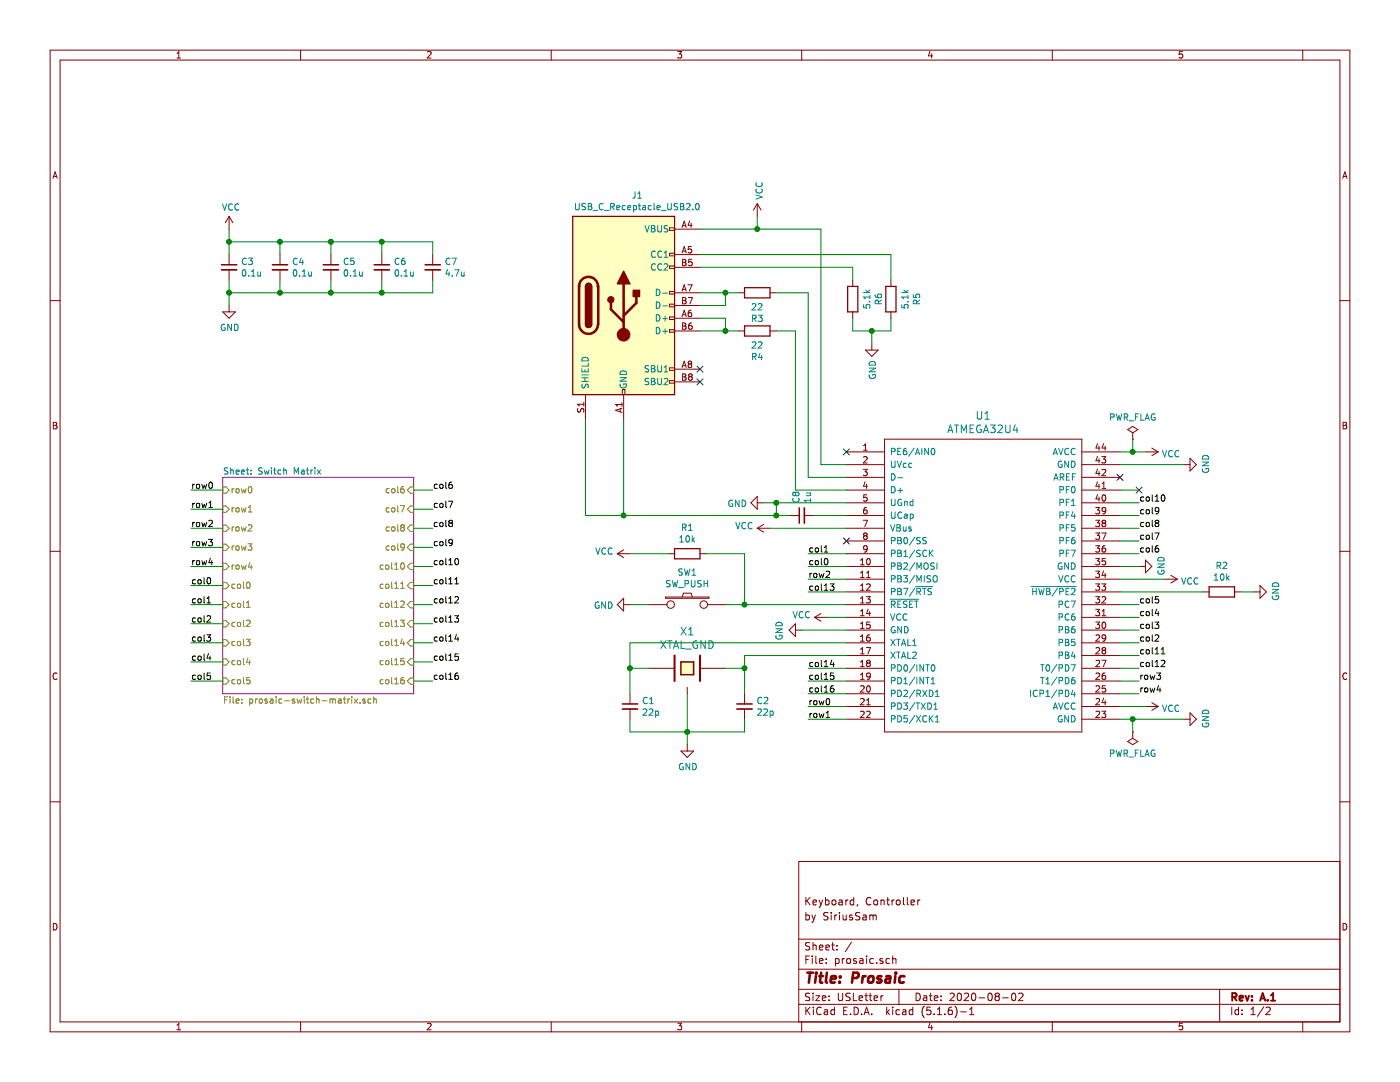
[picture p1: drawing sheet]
EESchema Schematic File Version 4
EELAYER 30 0
EELAYER END
$Descr USLetter 11000 8500
encoding utf-8
Sheet 1 2
Title "Prosaic"
Date "2020-08-02"
Rev "A.1"
Comp ""
Comment1 "by SiriusSam"
Comment2 "Keyboard, Controller"
Comment3 ""
Comment4 ""
$EndDescr
$Comp
L power:GND #PWR0101
U 1 1
P 6300 4950
F 0 "#PWR0101" H 6300 4700 50  0001 C CNN
F 1 "GND" H 6305 4777 50  0000 C CNN
F 2 "" H 6300 4950 50  0001 C CNN
F 3 "" H 6300 4950 50  0001 C CNN
	1    6300 4950
	0    1    1    0   
$EndComp
$Comp
L power:VCC #PWR0102
U 1 1
P 6500 4850
F 0 "#PWR0102" H 6500 4700 50  0001 C CNN
F 1 "VCC" V 6515 4977 50  0000 L CNN
F 2 "" H 6500 4850 50  0001 C CNN
F 3 "" H 6500 4850 50  0001 C CNN
	1    6500 4850
	0    -1   -1   0   
$EndComp
Wire Wire Line
	6050 4150 6650 4150
$Comp
L power:VCC #PWR0103
U 1 1
P 6050 4150
F 0 "#PWR0103" H 6050 4000 50  0001 C CNN
F 1 "VCC" V 6065 4277 50  0000 L CNN
F 2 "" H 6050 4150 50  0001 C CNN
F 3 "" H 6050 4150 50  0001 C CNN
	1    6050 4150
	0    -1   -1   0   
$EndComp
$Comp
L power:GND #PWR0104
U 1 1
P 9300 5650
F 0 "#PWR0104" H 9300 5400 50  0001 C CNN
F 1 "GND" H 9305 5477 50  0000 C CNN
F 2 "" H 9300 5650 50  0001 C CNN
F 3 "" H 9300 5650 50  0001 C CNN
	1    9300 5650
	0    -1   -1   0   
$EndComp
$Comp
L power:VCC #PWR0105
U 1 1
P 9000 5550
F 0 "#PWR0105" H 9000 5400 50  0001 C CNN
F 1 "VCC" V 9015 5677 50  0000 L CNN
F 2 "" H 9000 5550 50  0001 C CNN
F 3 "" H 9000 5550 50  0001 C CNN
	1    9000 5550
	0    1    1    0   
$EndComp
Wire Wire Line
	8800 4650 9450 4650
Wire Wire Line
	8800 4550 9150 4550
$Comp
L power:VCC #PWR0106
U 1 1
P 9150 4550
F 0 "#PWR0106" H 9150 4400 50  0001 C CNN
F 1 "VCC" V 9165 4677 50  0000 L CNN
F 2 "" H 9150 4550 50  0001 C CNN
F 3 "" H 9150 4550 50  0001 C CNN
	1    9150 4550
	0    1    1    0   
$EndComp
$Comp
L power:GND #PWR0107
U 1 1
P 8950 4450
F 0 "#PWR0107" H 8950 4200 50  0001 C CNN
F 1 "GND" H 8955 4277 50  0000 C CNN
F 2 "" H 8950 4450 50  0001 C CNN
F 3 "" H 8950 4450 50  0001 C CNN
	1    8950 4450
	0    -1   -1   0   
$EndComp
Wire Wire Line
	8800 3650 9300 3650
$Comp
L power:GND #PWR0108
U 1 1
P 9300 3650
F 0 "#PWR0108" H 9300 3400 50  0001 C CNN
F 1 "GND" H 9305 3477 50  0000 C CNN
F 2 "" H 9300 3650 50  0001 C CNN
F 3 "" H 9300 3650 50  0001 C CNN
	1    9300 3650
	0    -1   -1   0   
$EndComp
$Comp
L power:VCC #PWR0109
U 1 1
P 9000 3550
F 0 "#PWR0109" H 9000 3400 50  0001 C CNN
F 1 "VCC" V 9015 3677 50  0000 L CNN
F 2 "" H 9000 3550 50  0001 C CNN
F 3 "" H 9000 3550 50  0001 C CNN
	1    9000 3550
	0    1    1    0   
$EndComp
Wire Wire Line
	6250 3850 6650 3850
Wire Wire Line
	6100 2600 6250 2600
Wire Wire Line
	6350 3750 6650 3750
Wire Wire Line
	5700 2500 5700 2600
Wire Wire Line
	5700 2400 5700 2300
$Comp
L Device:R R4
U 1 1
P 5950 2600
F 0 "R4" V 5743 2600 50  0000 C CNN
F 1 "22" V 5834 2600 50  0000 C CNN
F 2 "Resistor_SMD:R_0805_2012Metric_Pad1.15x1.40mm_HandSolder" V 5880 2600 50  0001 C CNN
F 3 "~" H 5950 2600 50  0001 C CNN
	1    5950 2600
	0    -1   -1   0   
$EndComp
$Comp
L Device:R R3
U 1 1
P 5950 2300
F 0 "R3" V 5743 2300 50  0000 C CNN
F 1 "22" V 5834 2300 50  0000 C CNN
F 2 "Resistor_SMD:R_0805_2012Metric_Pad1.15x1.40mm_HandSolder" V 5880 2300 50  0001 C CNN
F 3 "~" H 5950 2300 50  0001 C CNN
	1    5950 2300
	0    -1   -1   0   
$EndComp
Connection ~ 5950 1800
Wire Wire Line
	6450 1800 5950 1800
Wire Wire Line
	6650 3650 6450 3650
Wire Wire Line
	5950 1700 5950 1800
$Comp
L power:VCC #PWR0110
U 1 1
P 5950 1700
F 0 "#PWR0110" H 5950 1550 50  0001 C CNN
F 1 "VCC" V 5965 1827 50  0000 L CNN
F 2 "" H 5950 1700 50  0001 C CNN
F 3 "" H 5950 1700 50  0001 C CNN
	1    5950 1700
	1    0    0    -1  
$EndComp
Connection ~ 6100 4050
Wire Wire Line
	6100 3950 6650 3950
Connection ~ 6100 3950
Wire Wire Line
	6100 4050 6100 3950
Wire Wire Line
	6200 4050 6100 4050
Wire Wire Line
	6000 3950 6100 3950
Wire Wire Line
	6650 4050 6400 4050
$Comp
L Device:C_Small C8
U 1 1
P 6300 4050
F 0 "C8" H 6392 4096 50  0000 L CNN
F 1 "1u" H 6392 4005 50  0000 L CNN
F 2 "Capacitor_SMD:C_0805_2012Metric_Pad1.15x1.40mm_HandSolder" H 6300 4050 50  0001 C CNN
F 3 "~" H 6300 4050 50  0001 C CNN
	1    6300 4050
	0    -1   -1   0   
$EndComp
$Comp
L power:GND #PWR0111
U 1 1
P 6000 3950
F 0 "#PWR0111" H 6000 3700 50  0001 C CNN
F 1 "GND" V 6005 3822 50  0000 R CNN
F 2 "" H 6000 3950 50  0001 C CNN
F 3 "" H 6000 3950 50  0001 C CNN
	1    6000 3950
	0    1    1    0   
$EndComp
Wire Wire Line
	9750 4650 9850 4650
$Comp
L power:GND #PWR0112
U 1 1
P 9850 4650
F 0 "#PWR0112" H 9850 4400 50  0001 C CNN
F 1 "GND" H 9855 4477 50  0000 C CNN
F 2 "" H 9850 4650 50  0001 C CNN
F 3 "" H 9850 4650 50  0001 C CNN
	1    9850 4650
	0    -1   -1   0   
$EndComp
$Comp
L Device:R R2
U 1 1
P 9600 4650
F 0 "R2" V 9393 4650 50  0000 C CNN
F 1 "10k" V 9484 4650 50  0000 C CNN
F 2 "Resistor_SMD:R_0805_2012Metric_Pad1.15x1.40mm_HandSolder" V 9530 4650 50  0001 C CNN
F 3 "~" H 9600 4650 50  0001 C CNN
	1    9600 4650
	0    1    1    0   
$EndComp
Wire Wire Line
	4950 4750 5100 4750
$Comp
L power:GND #PWR0113
U 1 1
P 4950 4750
F 0 "#PWR0113" H 4950 4500 50  0001 C CNN
F 1 "GND" V 4955 4622 50  0000 R CNN
F 2 "" H 4950 4750 50  0001 C CNN
F 3 "" H 4950 4750 50  0001 C CNN
	1    4950 4750
	0    1    1    0   
$EndComp
$Comp
L power:GND #PWR0114
U 1 1
P 5400 5850
F 0 "#PWR0114" H 5400 5600 50  0001 C CNN
F 1 "GND" H 5405 5677 50  0000 C CNN
F 2 "" H 5400 5850 50  0001 C CNN
F 3 "" H 5400 5850 50  0001 C CNN
	1    5400 5850
	1    0    0    -1  
$EndComp
$Comp
L power:GND #PWR0115
U 1 1
P 1800 2400
F 0 "#PWR0115" H 1800 2150 50  0001 C CNN
F 1 "GND" H 1805 2227 50  0000 C CNN
F 2 "" H 1800 2400 50  0001 C CNN
F 3 "" H 1800 2400 50  0001 C CNN
	1    1800 2400
	1    0    0    -1  
$EndComp
Connection ~ 5850 4750
Wire Wire Line
	6650 4750 5850 4750
Wire Wire Line
	5850 4750 5700 4750
Wire Wire Line
	5850 4350 5850 4750
Wire Wire Line
	5550 4350 5850 4350
Wire Wire Line
	4950 4350 5250 4350
$Comp
L power:VCC #PWR0116
U 1 1
P 4950 4350
F 0 "#PWR0116" H 4950 4200 50  0001 C CNN
F 1 "VCC" V 4965 4477 50  0000 L CNN
F 2 "" H 4950 4350 50  0001 C CNN
F 3 "" H 4950 4350 50  0001 C CNN
	1    4950 4350
	0    -1   -1   0   
$EndComp
$Comp
L Device:R R1
U 1 1
P 5400 4350
F 0 "R1" V 5193 4350 50  0000 C CNN
F 1 "10k" V 5284 4350 50  0000 C CNN
F 2 "Resistor_SMD:R_0805_2012Metric_Pad1.15x1.40mm_HandSolder" V 5330 4350 50  0001 C CNN
F 3 "~" H 5400 4350 50  0001 C CNN
	1    5400 4350
	0    1    1    0   
$EndComp
$Comp
L keyboard_parts:SW_PUSH SW1
U 1 1
P 5400 4750
F 0 "SW1" H 5400 5005 50  0000 C CNN
F 1 "SW_PUSH" H 5400 4914 50  0000 C CNN
F 2 "Button_Switch_SMD:SW_SPST_TL3342" H 5400 4750 60  0001 C CNN
F 3 "" H 5400 4750 60  0000 C CNN
	1    5400 4750
	1    0    0    -1  
$EndComp
Connection ~ 3000 2300
Wire Wire Line
	3400 2300 3000 2300
Wire Wire Line
	3400 2200 3400 2300
Connection ~ 2600 2300
Wire Wire Line
	3000 2300 2600 2300
Wire Wire Line
	3000 2200 3000 2300
Connection ~ 2200 2300
Wire Wire Line
	2600 2300 2200 2300
Wire Wire Line
	2600 2200 2600 2300
Wire Wire Line
	1800 2300 1800 2400
Connection ~ 1800 2300
Wire Wire Line
	2200 2300 1800 2300
Wire Wire Line
	2200 2200 2200 2300
Wire Wire Line
	1800 2200 1800 2300
Connection ~ 3000 1900
Wire Wire Line
	3400 1900 3000 1900
Wire Wire Line
	3400 2000 3400 1900
Connection ~ 2600 1900
Wire Wire Line
	3000 1900 2600 1900
Wire Wire Line
	3000 2000 3000 1900
Connection ~ 2200 1900
Wire Wire Line
	2600 1900 2200 1900
Wire Wire Line
	2600 2000 2600 1900
Wire Wire Line
	1800 1900 1800 2000
Connection ~ 1800 1900
Wire Wire Line
	2200 1900 1800 1900
Wire Wire Line
	2200 2000 2200 1900
Wire Wire Line
	1800 1800 1800 1900
$Comp
L Device:C_Small C7
U 1 1
P 3400 2100
F 0 "C7" H 3492 2146 50  0000 L CNN
F 1 "4.7u" H 3492 2055 50  0000 L CNN
F 2 "Capacitor_SMD:C_0805_2012Metric_Pad1.15x1.40mm_HandSolder" H 3400 2100 50  0001 C CNN
F 3 "~" H 3400 2100 50  0001 C CNN
	1    3400 2100
	1    0    0    -1  
$EndComp
$Comp
L Device:C_Small C6
U 1 1
P 3000 2100
F 0 "C6" H 3092 2146 50  0000 L CNN
F 1 "0.1u" H 3092 2055 50  0000 L CNN
F 2 "Capacitor_SMD:C_0805_2012Metric_Pad1.15x1.40mm_HandSolder" H 3000 2100 50  0001 C CNN
F 3 "~" H 3000 2100 50  0001 C CNN
	1    3000 2100
	1    0    0    -1  
$EndComp
$Comp
L Device:C_Small C5
U 1 1
P 2600 2100
F 0 "C5" H 2692 2146 50  0000 L CNN
F 1 "0.1u" H 2692 2055 50  0000 L CNN
F 2 "Capacitor_SMD:C_0805_2012Metric_Pad1.15x1.40mm_HandSolder" H 2600 2100 50  0001 C CNN
F 3 "~" H 2600 2100 50  0001 C CNN
	1    2600 2100
	1    0    0    -1  
$EndComp
$Comp
L Device:C_Small C4
U 1 1
P 2200 2100
F 0 "C4" H 2292 2146 50  0000 L CNN
F 1 "0.1u" H 2292 2055 50  0000 L CNN
F 2 "Capacitor_SMD:C_0805_2012Metric_Pad1.15x1.40mm_HandSolder" H 2200 2100 50  0001 C CNN
F 3 "~" H 2200 2100 50  0001 C CNN
	1    2200 2100
	1    0    0    -1  
$EndComp
$Comp
L Device:C_Small C3
U 1 1
P 1800 2100
F 0 "C3" H 1892 2146 50  0000 L CNN
F 1 "0.1u" H 1892 2055 50  0000 L CNN
F 2 "Capacitor_SMD:C_0805_2012Metric_Pad1.15x1.40mm_HandSolder" H 1800 2100 50  0001 C CNN
F 3 "~" H 1800 2100 50  0001 C CNN
	1    1800 2100
	1    0    0    -1  
$EndComp
$Comp
L power:VCC #PWR0117
U 1 1
P 1800 1800
F 0 "#PWR0117" H 1800 1650 50  0001 C CNN
F 1 "VCC" H 1815 1973 50  0000 C CNN
F 2 "" H 1800 1800 50  0001 C CNN
F 3 "" H 1800 1800 50  0001 C CNN
	1    1800 1800
	1    0    0    -1  
$EndComp
Connection ~ 4950 5250
Wire Wire Line
	4950 5050 4950 5250
Wire Wire Line
	6650 5050 4950 5050
Connection ~ 5850 5250
Wire Wire Line
	5850 5150 5850 5250
Wire Wire Line
	6650 5150 5850 5150
$Comp
L keyboard_parts:XTAL_GND X1
U 1 1
P 5400 5250
F 0 "X1" H 5400 5542 60  0000 C CNN
F 1 "XTAL_GND" H 5400 5436 60  0000 C CNN
F 2 "keyboard_parts:FA-238" H 5400 5250 60  0001 C CNN
F 3 "" H 5400 5250 60  0000 C CNN
	1    5400 5250
	1    0    0    -1  
$EndComp
$Comp
L Device:C_Small C1
U 1 1
P 4950 5550
F 0 "C1" H 5042 5596 50  0000 L CNN
F 1 "22p" H 5042 5505 50  0000 L CNN
F 2 "Capacitor_SMD:C_0805_2012Metric_Pad1.15x1.40mm_HandSolder" H 4950 5550 50  0001 C CNN
F 3 "~" H 4950 5550 50  0001 C CNN
	1    4950 5550
	1    0    0    -1  
$EndComp
$Comp
L Device:C_Small C2
U 1 1
P 5850 5550
F 0 "C2" H 5942 5596 50  0000 L CNN
F 1 "22p" H 5942 5505 50  0000 L CNN
F 2 "Capacitor_SMD:C_0805_2012Metric_Pad1.15x1.40mm_HandSolder" H 5850 5550 50  0001 C CNN
F 3 "~" H 5850 5550 50  0001 C CNN
	1    5850 5550
	1    0    0    -1  
$EndComp
Wire Wire Line
	5100 5250 4950 5250
Wire Wire Line
	4950 5250 4950 5450
Wire Wire Line
	5850 5450 5850 5250
Wire Wire Line
	5850 5250 5700 5250
Wire Wire Line
	4950 5650 4950 5750
Wire Wire Line
	4950 5750 5400 5750
Connection ~ 5400 5750
Wire Wire Line
	5400 5750 5400 5850
Wire Wire Line
	5850 5650 5850 5750
Wire Wire Line
	5400 5450 5400 5750
Wire Wire Line
	5850 5750 5400 5750
$Comp
L keyboard_parts:ATMEGA32U4 U1
U 1 1
P 7700 4600
F 0 "U1" H 7725 5937 60  0000 C CNN
F 1 "ATMEGA32U4" H 7725 5831 60  0000 C CNN
F 2 "Package_QFP:TQFP-44_10x10mm_P0.8mm" H 7700 4600 60  0001 C CNN
F 3 "" H 7700 4600 60  0000 C CNN
	1    7700 4600
	1    0    0    -1  
$EndComp
Text Label 1500 3850 0    50   ~ 0
row0
Wire Wire Line
	1500 3850 1750 3850
Text Label 1500 4000 0    50   ~ 0
row1
Text Label 1500 4150 0    50   ~ 0
row2
Text Label 1500 4300 0    50   ~ 0
row3
Text Label 1500 4450 0    50   ~ 0
row4
Text Label 1500 4600 0    50   ~ 0
col0
Text Label 1500 4750 0    50   ~ 0
col1
Text Label 1500 5050 0    50   ~ 0
col3
Text Label 1500 5200 0    50   ~ 0
col4
Text Label 1500 5350 0    50   ~ 0
col5
Text Label 3400 3850 0    50   ~ 0
col6
Text Label 3400 4000 0    50   ~ 0
col7
Text Label 3400 4150 0    50   ~ 0
col8
Text Label 3400 4300 0    50   ~ 0
col9
Text Label 3400 4450 0    50   ~ 0
col10
Text Label 3400 4600 0    50   ~ 0
col11
Text Label 3400 4750 0    50   ~ 0
col12
Text Label 3400 4900 0    50   ~ 0
col13
Text Label 3400 5050 0    50   ~ 0
col14
Wire Wire Line
	1500 4000 1750 4000
Wire Wire Line
	1750 4150 1500 4150
Wire Wire Line
	1500 4300 1750 4300
Wire Wire Line
	1750 4450 1500 4450
Wire Wire Line
	1500 4600 1750 4600
Wire Wire Line
	1750 4750 1500 4750
Wire Wire Line
	1750 5050 1500 5050
Wire Wire Line
	1500 5200 1750 5200
Wire Wire Line
	3400 3850 3250 3850
Wire Wire Line
	3250 4000 3400 4000
Wire Wire Line
	3400 4150 3250 4150
Wire Wire Line
	3250 4300 3400 4300
Wire Wire Line
	3250 4450 3400 4450
Wire Wire Line
	3400 4600 3250 4600
Wire Wire Line
	3250 4750 3400 4750
Wire Wire Line
	3400 4900 3250 4900
Wire Wire Line
	3250 5050 3400 5050
NoConn ~ 8800 3750
Wire Wire Line
	6100 2300 6350 2300
Connection ~ 5700 2300
Connection ~ 5700 2600
Wire Wire Line
	5700 2600 5800 2600
Wire Wire Line
	5700 2300 5800 2300
Wire Wire Line
	5500 2400 5700 2400
Wire Wire Line
	5500 2600 5700 2600
Wire Wire Line
	5500 2300 5700 2300
Wire Wire Line
	5500 2500 5700 2500
Wire Wire Line
	5950 1800 5500 1800
$Sheet
S 1750 3750 1500 1700
U 5F1B28AF
F0 "Switch Matrix" 50
F1 "prosaic-switch-matrix.sch" 50
F2 "row0" I L 1750 3850 50 
F3 "row1" I L 1750 4000 50 
F4 "row2" I L 1750 4150 50 
F5 "row3" I L 1750 4300 50 
F6 "row4" I L 1750 4450 50 
F7 "col0" I L 1750 4600 50 
F8 "col1" I L 1750 4750 50 
F9 "col3" I L 1750 5050 50 
F10 "col4" I L 1750 5200 50 
F11 "col5" I L 1750 5350 50 
F12 "col6" I R 3250 3850 50 
F13 "col7" I R 3250 4000 50 
F14 "col8" I R 3250 4150 50 
F15 "col9" I R 3250 4300 50 
F16 "col10" I R 3250 4450 50 
F17 "col11" I R 3250 4600 50 
F18 "col12" I R 3250 4750 50 
F19 "col13" I R 3250 4900 50 
F20 "col14" I R 3250 5050 50 
F21 "col15" I R 3250 5200 50 
F22 "col16" I R 3250 5350 50 
F23 "col2" I L 1750 4900 50 
$EndSheet
Wire Wire Line
	1500 5350 1750 5350
Text Label 3400 5200 0    50   ~ 0
col15
Text Label 3400 5350 0    50   ~ 0
col16
Wire Wire Line
	3250 5200 3400 5200
Wire Wire Line
	3250 5350 3400 5350
Text Label 6350 5250 0    50   ~ 0
col14
Text Label 6350 5350 0    50   ~ 0
col15
Text Label 6350 5450 0    50   ~ 0
col16
Text Label 6350 5550 0    50   ~ 0
row0
Text Label 6350 5650 0    50   ~ 0
row1
Wire Wire Line
	6350 5250 6650 5250
Wire Wire Line
	6650 5350 6350 5350
Wire Wire Line
	6350 5450 6650 5450
Wire Wire Line
	6650 5550 6350 5550
Wire Wire Line
	6350 5650 6650 5650
Text Label 8950 5450 0    50   ~ 0
row4
Text Label 8950 5350 0    50   ~ 0
row3
Text Label 6350 4550 0    50   ~ 0
row2
Text Label 6350 4650 0    50   ~ 0
col13
Text Label 8950 5250 0    50   ~ 0
col12
Text Label 8950 5150 0    50   ~ 0
col11
Text Label 8950 3950 0    50   ~ 0
col10
Text Label 8950 4050 0    50   ~ 0
col9
Text Label 8950 4150 0    50   ~ 0
col8
Text Label 8950 4250 0    50   ~ 0
col7
Text Label 8950 4350 0    50   ~ 0
col6
Text Label 8950 4750 0    50   ~ 0
col5
Text Label 8950 4850 0    50   ~ 0
col4
Text Label 8950 4950 0    50   ~ 0
col3
Text Label 6350 4350 0    50   ~ 0
col1
Text Label 6350 4450 0    50   ~ 0
col0
Wire Wire Line
	6350 4350 6650 4350
Wire Wire Line
	6650 4450 6350 4450
Wire Wire Line
	6350 4550 6650 4550
Wire Wire Line
	8800 5450 8950 5450
Wire Wire Line
	8950 5350 8800 5350
Wire Wire Line
	8800 5250 8950 5250
Wire Wire Line
	8950 5150 8800 5150
Wire Wire Line
	8800 5050 8950 5050
Wire Wire Line
	8950 4950 8800 4950
Wire Wire Line
	8800 4850 8950 4850
Wire Wire Line
	8950 4750 8800 4750
Wire Wire Line
	8800 3950 8950 3950
Wire Wire Line
	8950 4050 8800 4050
Wire Wire Line
	8800 4150 8950 4150
Wire Wire Line
	8950 4250 8800 4250
Wire Wire Line
	8800 4350 8950 4350
NoConn ~ 6650 4250
NoConn ~ 6650 3550
Wire Wire Line
	8800 3550 8900 3550
Wire Wire Line
	8800 5550 9000 5550
Text Label 1500 4900 0    50   ~ 0
col2
Wire Wire Line
	1500 4900 1750 4900
Text Label 8950 5050 0    50   ~ 0
col2
Wire Wire Line
	8950 3850 8800 3850
Wire Wire Line
	8800 4450 8950 4450
Wire Wire Line
	6300 4950 6650 4950
Wire Wire Line
	6500 4850 6650 4850
Wire Wire Line
	8800 5650 8900 5650
$Comp
L power:PWR_FLAG #FLG0101
U 1 1
P 8900 3450
F 0 "#FLG0101" H 8900 3525 50  0001 C CNN
F 1 "PWR_FLAG" H 8900 3623 50  0000 C CNN
F 2 "" H 8900 3450 50  0001 C CNN
F 3 "~" H 8900 3450 50  0001 C CNN
	1    8900 3450
	1    0    0    -1  
$EndComp
Wire Wire Line
	8900 3450 8900 3550
Connection ~ 8900 3550
Wire Wire Line
	8900 3550 9000 3550
$Comp
L power:PWR_FLAG #FLG0102
U 1 1
P 8900 5750
F 0 "#FLG0102" H 8900 5825 50  0001 C CNN
F 1 "PWR_FLAG" H 8900 5923 50  0000 C CNN
F 2 "" H 8900 5750 50  0001 C CNN
F 3 "~" H 8900 5750 50  0001 C CNN
	1    8900 5750
	-1   0    0    1   
$EndComp
Wire Wire Line
	8900 5750 8900 5650
Connection ~ 8900 5650
Wire Wire Line
	8900 5650 9300 5650
NoConn ~ 8950 3850
Wire Wire Line
	6350 4650 6650 4650
$Comp
L Device:R R6
U 1 1
P 6700 2350
F 0 "R6" V 6493 2350 50  0000 C CNN
F 1 "5.1k" V 6584 2350 50  0000 C CNN
F 2 "Resistor_SMD:R_0805_2012Metric_Pad1.15x1.40mm_HandSolder" V 6630 2350 50  0001 C CNN
F 3 "~" H 6700 2350 50  0001 C CNN
	1    6700 2350
	-1   0    0    1   
$EndComp
$Comp
L Device:R R5
U 1 1
P 7000 2350
F 0 "R5" V 6793 2350 50  0000 C CNN
F 1 "5.1k" V 6884 2350 50  0000 C CNN
F 2 "Resistor_SMD:R_0805_2012Metric_Pad1.15x1.40mm_HandSolder" V 6930 2350 50  0001 C CNN
F 3 "~" H 7000 2350 50  0001 C CNN
	1    7000 2350
	-1   0    0    1   
$EndComp
Wire Wire Line
	5500 2000 7000 2000
Wire Wire Line
	7000 2000 7000 2200
Wire Wire Line
	6700 2200 6700 2100
Wire Wire Line
	6700 2100 5500 2100
$Comp
L power:GND #PWR0118
U 1 1
P 6850 2700
F 0 "#PWR0118" H 6850 2450 50  0001 C CNN
F 1 "GND" V 6855 2572 50  0000 R CNN
F 2 "" H 6850 2700 50  0001 C CNN
F 3 "" H 6850 2700 50  0001 C CNN
	1    6850 2700
	1    0    0    -1  
$EndComp
Wire Wire Line
	6700 2500 6700 2600
Wire Wire Line
	6700 2600 6850 2600
Wire Wire Line
	6850 2600 6850 2700
Wire Wire Line
	7000 2500 7000 2600
Wire Wire Line
	7000 2600 6850 2600
Connection ~ 6850 2600
$Comp
L Connector:USB_C_Receptacle_USB2.0 J1
U 1 1
P 4900 2400
F 0 "J1" H 5007 3267 50  0000 C CNN
F 1 "USB_C_Receptacle_USB2.0" H 5007 3176 50  0000 C CNN
F 2 "Connector_USB:USB_C_Receptacle_GCT_USB4085" H 5050 2400 50  0001 C CNN
F 3 "https://www.usb.org/sites/default/files/documents/usb_type-c.zip" H 5050 2400 50  0001 C CNN
	1    4900 2400
	1    0    0    -1  
$EndComp
NoConn ~ 5500 2900
NoConn ~ 5500 3000
Wire Wire Line
	4600 4050 4900 4050
Wire Wire Line
	4600 3300 4600 4050
Wire Wire Line
	4900 3300 4900 4050
Connection ~ 4900 4050
Wire Wire Line
	4900 4050 6100 4050
Wire Wire Line
	6250 2600 6250 3850
Wire Wire Line
	6350 2300 6350 3750
Wire Wire Line
	6450 3650 6450 1800
$EndSCHEMATC
